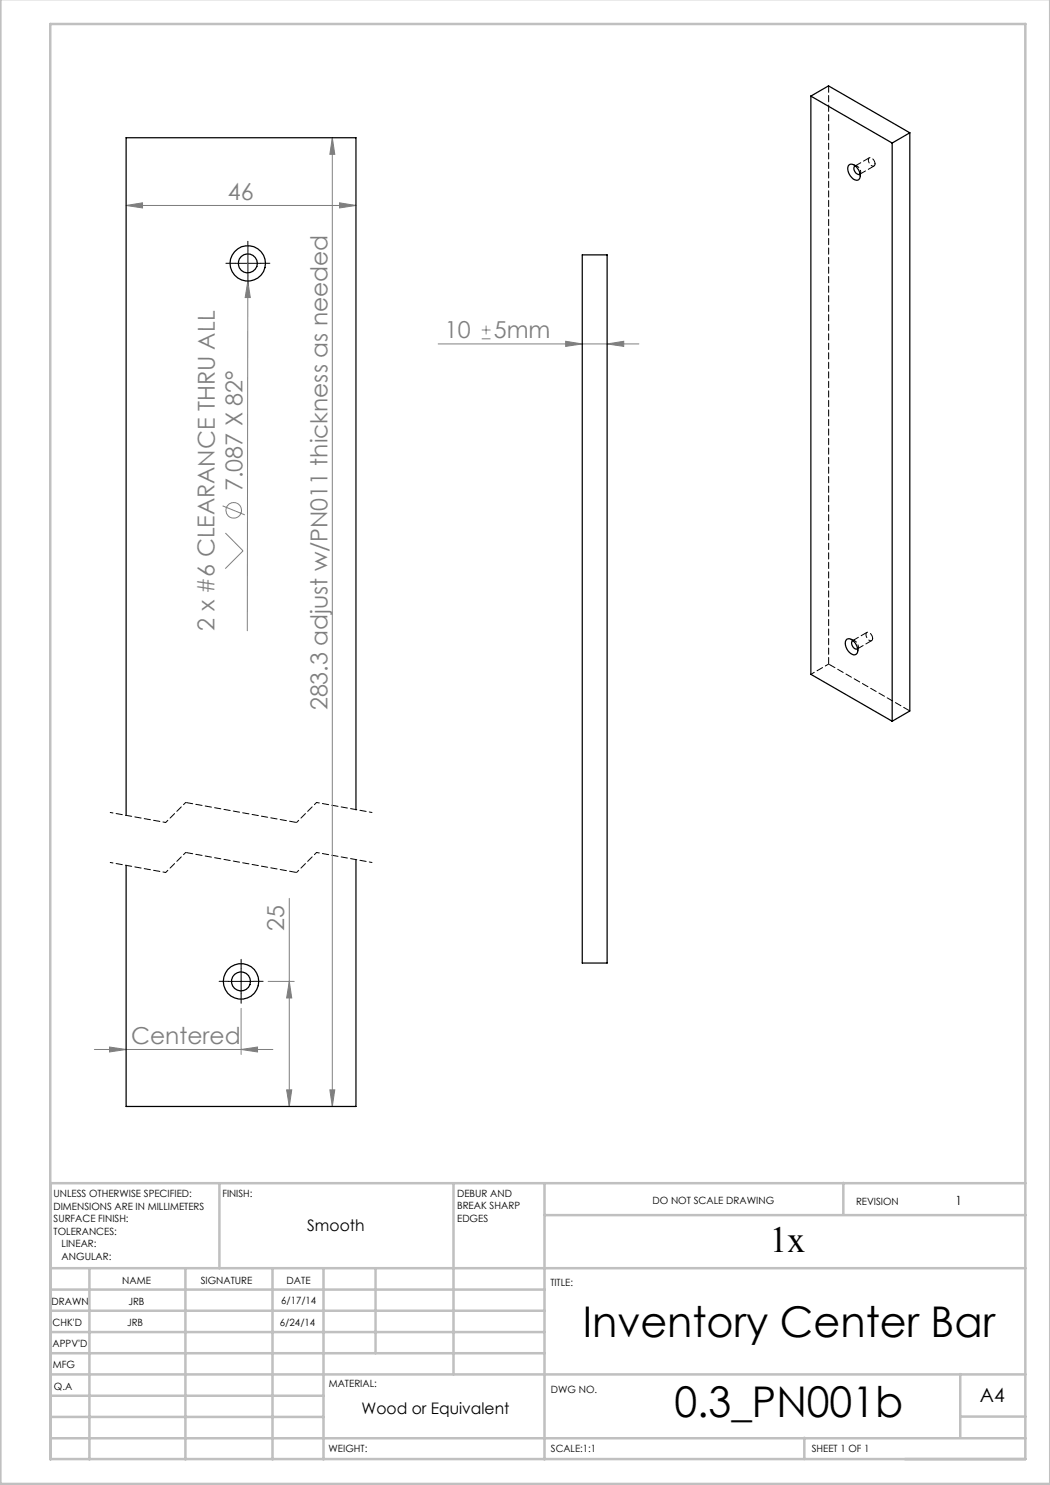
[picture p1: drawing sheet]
<svg xmlns="http://www.w3.org/2000/svg" width="210mm" height="297mm" viewBox="0 0 210 297" stroke-linecap="round" stroke-linejoin="round" font-family="sans-serif">
<g fill="none" stroke="#808080" stroke-width=".2">
<path d="M66.5 27.5l.5 3.4h-1zM66.5 27.5v193.8M25.2 41.1l3.3-.5v1zM25.2 41.1h46M49.6 56.2l.5 3.3h-1.1zM49.6 56.2l-.1 69.9M49.6 49.1v7.1M67.9 40.6l3.3 .5-3.3 .5zM87.6 68.8h40.2M96.3 67.8h1.8M96.3 66h1.8M97.2 65.1v1.8"/>
<path d="M113.1 68.3l3.4 .5-3.4 .5zM121.4 68.8l3.3-.5v1zM44.5 101.2l4.5 1.8M45.1 106.6l3.5 3.6-3.6 3.5M57.9 179.7v41.6M53.6 196.3h5.2M57.9 196.3l.4 3.3h-1zM18.9 209.9h35.7M21.9 209.4l3.3 .5-3.3 .5zM48.2 209.9l3.3-.5v1zM48.2 201.7v9.2M57.3 218h1l-.4 3.3z"/>
<path d="M66 218h1l-.5 3.3z"/>
<circle cx="46.7" cy="102.1" r="1.56"/>
</g>
<path d="M47.1 52.7h-1.9M49.6 50.2v-1.9M49.6 55.2v1.9M52.1 52.7h1.9M45.7 196.3h-1.9M48.2 193.8v-1.9M48.2 198.8v1.9M50.7 196.3h1.9" fill="none" stroke="#000" stroke-width=".2" stroke-dasharray="15.2 1.3 1.3 1.3"/>
<path d="M47.1 52.7h5M49.6 50.2v5M45.7 196.3h5M48.2 193.8v5" fill="none" stroke="#000" stroke-width=".2"/>
<path d="M33.1 174.5l-11.1-2M33.1 164.5l-11.1-2M37.1 170.5l-4 4M37.1 160.5l-4 4M63.3 170.5l-4 4M63.3 160.5l-4 4M74.4 172.5l-11.1-2M74.4 162.5l-11.1-2" fill="none" stroke="#000" stroke-width=".2" stroke-dasharray="1.3 .6" stroke-dashoffset=".7"/>
<path d="M59.3 174.5l-22.2-4M59.3 164.5l-22.2-4" fill="none" stroke="#000" stroke-width=".2" stroke-dasharray="1.3 .6" stroke-dashoffset="-.2"/>
<g fill="none" stroke="#c0c0c0" stroke-width=".5">
<path d="M.1 -.1v296.9h209.9v-296.9M10.1 4.8h195v287h-195zM43.9 236.6v17M90.7 236.6v38.3M108.9 236.6v55.3M168.7 236.6v6.3M205.1 236.6h-195v55.3M10.1 253.6h195M10.1 257.9h98.8M17.9 253.6v38.3M37.1 253.6v38.3M54.5 253.6v38.3"/>
<path d="M64.7 253.6v38.3M75.1 253.6v17M108.9 243h96.2M10.1 270.6h98.8M10.1 266.4h98.8M10.1 262.1h98.8M10.1 279.1h54.6M10.1 274.9h195M192.1 274.8v12.7M10.1 287.7h195M10.1 283.4h54.6M160.9 287.5v4.3"/>
<path d="M192.1 283.3h13"/>
</g>
<g fill="#808080">
<path d="M49.6 56.2l.5 3.3h-1.1z"/>
<path d="M67.9 40.6l3.3 .5-3.3 .5zM25.2 41.1l3.3-.5v1zM121.4 68.8l3.3-.5v1zM113.1 68.3l3.4 .5-3.4 .5z"/>
<path d="M48.2 209.9l3.3-.5v1zM21.9 209.4l3.3 .5-3.3 .5z"/>
<path d="M57.3 218h1l-.4 3.3zM57.9 196.3l.4 3.3h-1z"/>
<path d="M66.5 27.5l.5 3.4h-1zM66 218h1l-.5 3.3z"/>
</g>
<g fill="none" stroke="#000" stroke-width=".25">
<path d="M162.2 19.2l16.2 9.4M162.2 19.2v115.7l16.2 9.3M162.2 19.2l3.5-2 16.3 9.4M169.9 32.9a1.76 1.76 0 0 1 2 1.5l.1 .4a.86 .86 0 0 1-.2 1.1 .86 .86 0 0 1-1.2-.1 2.46 2.46 0 0 1-.9-2.7zM171.1 33.2a1 1 0 0 0 .5 1.7l.4-.1M178.4 28.6v115.6M182 26.6v115.6l-3.6 2M182 26.6l-3.6 2M116.5 51h4.9v141.6h-4.9zM169.4 127.8a1.8 1.8 0 0 1 2 1.5l.1 .4a.85 .85 0 0 1-.2 1.1 .85 .85 0 0 1-1.2-.1 2.39 2.39 0 0 1-.9-2.6zM170.6 128.1a1.01 1.01 0 0 0 .5 1.7l.4-.1M71.2 162v-134.5h-46v135.6"/>
<path d="M71.2 171.9v49.4h-46v-48.2"/>
<circle cx="49.6" cy="52.7" r="3.5"/>
<circle cx="49.6" cy="52.7" r="1.91"/>
<circle cx="48.2" cy="196.3" r="3.6"/>
<circle cx="48.2" cy="196.3" r="1.9"/>
</g>
<path d="M172.1 34.4l-.3-.8-.4-.4h-.3M171.7 129.3l-.3-.8-.5-.4h-.3" fill="none" stroke="#000" stroke-width=".2" stroke-dasharray="1.3 .6" stroke-dashoffset=".9"/>
<path d="M165.7 17.2v115.6M172 34.8l.1-.4M171.5 129.7l.2-.4" fill="none" stroke="#000" stroke-width=".2" stroke-dasharray="1.3 .6"/>
<path d="M175 32.8l-.3-.9a.56 .56 0 0 0-.8-.4 .56 .56 0 0 0-.2 .9l.4 .5a.52 .52 0 0 0 .9 .1v-.2M174.5 127.7l-.3-.8a.56 .56 0 0 0-.8-.5 .56 .56 0 0 0-.1 .9l.3 .6a.52 .52 0 0 0 .9 0v-.2" fill="none" stroke="#000" stroke-width=".2" stroke-dasharray="1.3 .6" stroke-dashoffset=".2"/>
<path d="M162.2 134.9l3.5-2.1" fill="none" stroke="#000" stroke-width=".2" stroke-dasharray="1.3 .6" stroke-dashoffset=".5"/>
<path d="M165.7 132.8l16.3 9.4" fill="none" stroke="#000" stroke-width=".2" stroke-dasharray="1.3 .6" stroke-dashoffset="-.2"/>
<path d="M171.4 33.2l-.8-.3M172 35.3l.1-.8M170.9 128.1l-.7-.3M171.6 130.2l.1-.8" fill="none" stroke="#000" stroke-width=".2" stroke-dasharray="1.3 .6" stroke-dashoffset=".4"/>
<path d="M171.9 34.9l2.9-1.7M173.9 31.6l-2.9 1.6M171.5 129.8l2.8-1.7M173.4 126.5l-2.9 1.6" fill="none" stroke="#000" stroke-width=".2" stroke-dasharray="1.3 .6" stroke-dashoffset="-.1"/>
<g font-size="8.5">
<text x="116.6" y="267.5">Inventory Center Bar</text>
<text x="134.9" y="283.5">0.3_PN001b</text>
</g>
<text font-size="7.3" x="154" y="250.5">1x</text>
<g font-size="4.7" fill="#808080">
<text x="45.6" y="40.1">46</text>
<text x="89" y="67.7">10</text>
<text x="98.8" y="67.7">5mm</text>
<text x="48.5" y="98.2" transform="rotate(-90 48.5 98.2)">7.087 X 82°</text>
<text x="42.9" y="126.1" transform="rotate(-90 42.9 126.1)">2 x #6 CLEARANCE THRU ALL</text>
<text x="65.5" y="142.1" transform="rotate(-90 65.5 142.1)">283.3 adjust w/PN011 thickness as needed</text>
<text x="56.8" y="186.1" transform="rotate(-90 56.8 186.1)">25</text>
<text x="26.2" y="208.9">Centered</text>
</g>
<text font-size="3.9" x="196" y="280.4">A4</text>
<g font-size="3.2">
<text x="61.4" y="246.3">Smooth</text>
<text x="72.3" y="282.8">Wood or Equivalent</text>
</g>
<text font-size="2.5" x="191.1" y="240.9">1</text>
<g font-size="2">
<text x="10.7" y="239.5">UNLESS OTHERWISE SPECIFIED:</text>
<text x="44.5" y="239.5">FINISH:</text>
<text x="91.4" y="239.4">DEBUR AND</text>
<text x="10.7" y="242">DIMENSIONS ARE IN MILLIMETERS</text>
<text x="10.7" y="244.5">SURFACE FINISH:</text>
<text x="91.4" y="241.9">BREAK SHARP</text>
<text x="91.4" y="244.4">EDGES</text>
<text x="130.5" y="240.8">DO NOT SCALE DRAWING</text>
<text x="171.2" y="241">REVISION</text>
<text x="10.7" y="247">TOLERANCES:</text>
<text x="12.3" y="249.5">LINEAR:</text>
<text x="12.3" y="252">ANGULAR:</text>
<text x="24.4" y="256.9">NAME</text>
<text x="40.1" y="256.8">SIGNATURE</text>
<text x="57.3" y="256.8">DATE</text>
<text x="110.1" y="257.1">TITLE:</text>
<text x="10.3" y="260.9">DRAWN</text>
<text x="25.7" y="261">JRB</text>
<text x="56.3" y="260.8">6/17/14</text>
<text x="10.5" y="269.3">APPV'D</text>
<text x="10.5" y="265.2">CHK'D</text>
<text x="25.4" y="265.2">JRB</text>
<text x="56" y="265.2">6/24/14</text>
<text x="10.6" y="273.6">MFG</text>
<text x="10.8" y="278">Q.A</text>
<text x="65.8" y="277.4">MATERIAL:</text>
<text x="110.2" y="278.5">DWG NO.</text>
<text x="65.7" y="290.4">WEIGHT:</text>
<text x="110.2" y="290.5">SCALE:1:1</text>
<text x="162.4" y="290.4">SHEET 1 OF 1</text>
</g>
</svg>
